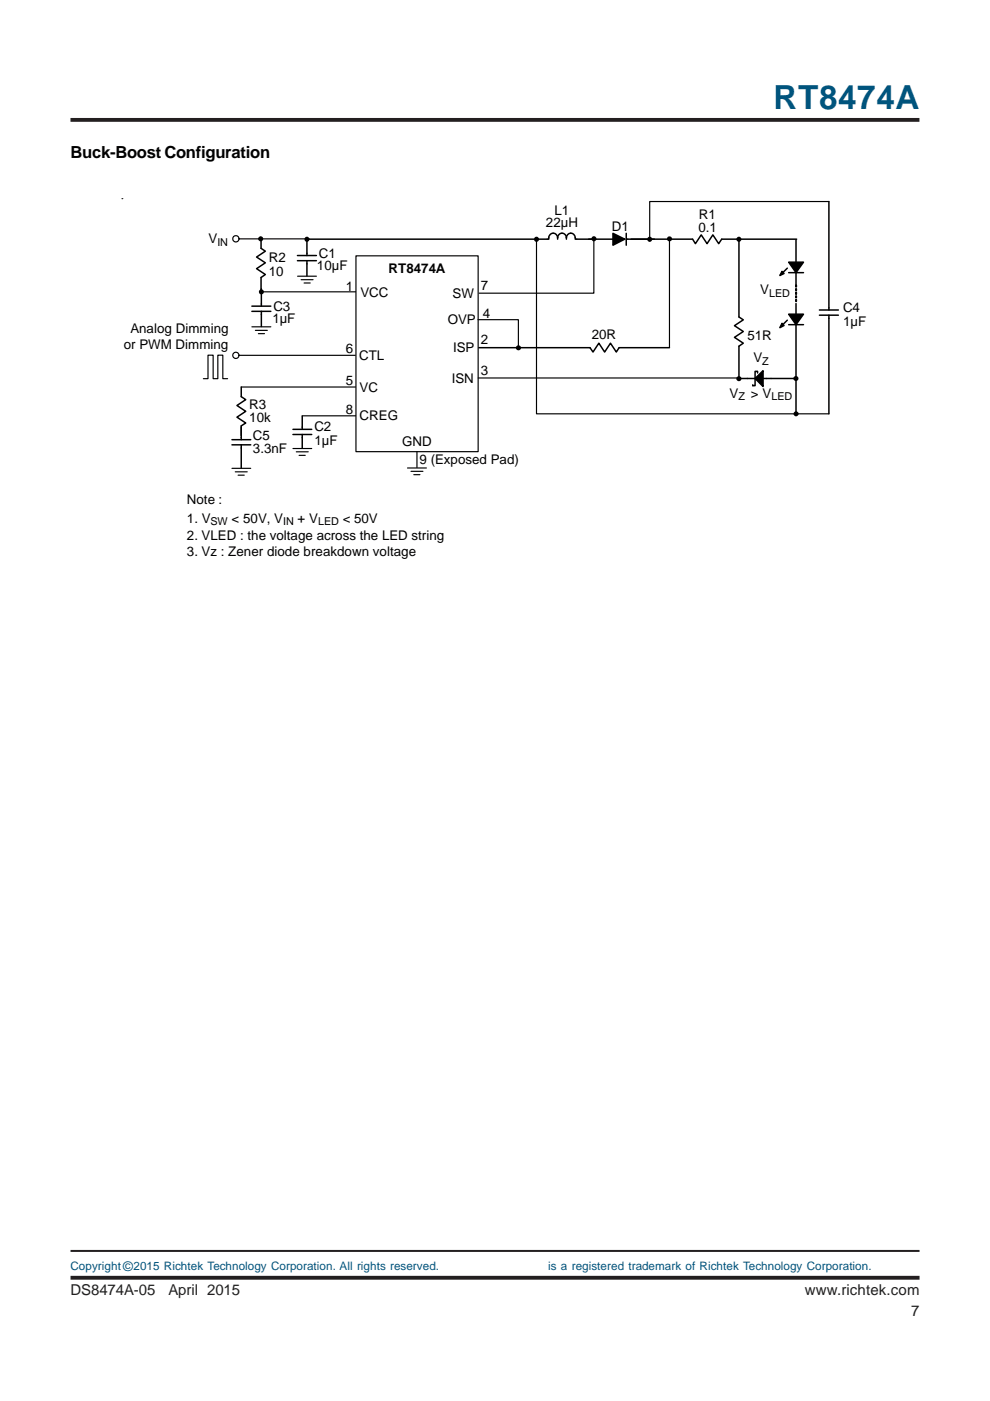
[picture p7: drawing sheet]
<svg xmlns="http://www.w3.org/2000/svg" width="210mm" height="297mm" viewBox="0 0 210 297" stroke-linecap="round" stroke-linejoin="round" font-family="sans-serif">
<path d="M14.9 25.4h180M15 270.9h180" fill="none" stroke="#231f20" stroke-width=".81" stroke-linecap="butt"/>
<path d="M15 265.2h180" fill="none" stroke="#231f20" stroke-width=".42"/>
<g fill="none" stroke="#000" stroke-width=".25">
<path d="M50.7 50.6h14.8M63.1 58.6h4M63.8 59.3h2.6M75.5 54.2h25.9v41.6h-25.9zM113.7 50.7v37h62M125.9 50.6v11.6h-24.3M141.9 50.6v23M175.7 42.7h-37.9v8M50.7 75.3h24.6M53.4 69.3h4M54.1 70h2.6M54.8 70.7h1.3"/>
<path d="M55.4 61.9h20M64.5 60h1.3M101.3 67.8h8.6v5.9M43.1 80.3h1v-5h1.1v5h1v-5h1v5h1.1M49.2 99.3h4M51.1 82.1h24.3M62.1 95.1h4M62.8 95.8h2.6M63.4 96.5h1.3M64.1 88.2h11.3M86.4 99.2h4M87.1 99.9h2.6"/>
<path d="M88.4 95.8v3.3M101.4 80.1h55.3M49.9 100h2.5M50.5 100.7h1.3M87.7 100.6h1.3"/>
<circle cx="50" cy="50.6" r=".68"/>
<circle cx="50" cy="75.3" r=".67"/>
</g>
<g fill="none" stroke="#000" stroke-width=".21">
<path d="M25.8 42.1h.1M55.3 50.6v.4M65.1 50.7v.4M113.7 50.7v.4M125.9 50.6v.4M137.8 50.7v.4M141.9 50.6v.4M156.7 50.7v.4M55.4 61.9v.4M109.9 73.7v.4M156.7 80.3v.4M168.7 80.2v.4"/>
<path d="M168.8 87.7v.4"/>
</g>
<g fill="#000">
<path d="M130 49.5l2.5 1.2-2.5 1.3zM165.8 57.5l.4 .5-.8 .4zM167.2 55.6h3.2l-1.6 2.2zM165.8 68.6l.4 .4-.8 .5zM167.2 66.6h3.2l-1.6 2.2zM160.1 80.2l1.7-1.6v3.4z"/>
<circle cx="55.3" cy="50.6" r=".54"/>
<circle cx="65.1" cy="50.7" r=".54"/>
<circle cx="113.8" cy="50.7" r=".54"/>
<circle cx="125.9" cy="50.6" r=".54"/>
<circle cx="137.7" cy="50.7" r=".54"/>
<circle cx="141.9" cy="50.6" r=".54"/>
<circle cx="156.7" cy="50.7" r=".54"/>
<circle cx="55.4" cy="61.9" r=".54"/>
<circle cx="109.9" cy="73.7" r=".54"/>
<circle cx="156.7" cy="80.3" r=".54"/>
<circle cx="168.8" cy="80.2" r=".54"/>
<circle cx="168.8" cy="87.7" r=".54"/>
</g>
<g fill="none" stroke="#000" stroke-width=".32">
<path d="M55.4 50.6v2.1l.9 .6-1.9 1.2 1.9 1.2-1.9 1.3 1.9 1.2-.9 .6v2.9M63.1 55.3h4M63.1 54.2h4M65.1 50.5v3.7M65.1 55.3v3.2M118.2 50.4a.93 .93 0 0 1 1-1 .93 .93 0 0 1 .9 1M118.2 50.4a.96 .96 0 0 0-1.1-.9 .96 .96 0 0 0-.7 1.2h-51.5M118.2 50.4v.3M120.1 50.4a.96 .96 0 0 1 1.1-.9 .96 .96 0 0 1 .8 1.2h8M120.1 50.4v.3M130 49.5l2.5 1.2-2.5 1.3zM132.8 50.7h14l.6 1 1.3-1.9 1.2 1.9 1.2-1.9 1.3 1.9 .6-1h15.9"/>
<path d="M132.8 49.5v2.5M156.7 50.7v16.5l.9 .6-1.9 1.2 1.9 1.3-1.9 1.2 1.9 1.3-.9 .6v6.9M165.8 57.5l.4 .5-.8 .4zM166.9 56.9l-1.3 1.3M167.2 57.8h3.2M167.2 55.6h3.2l-1.6 2.2zM168.8 50.8v4.8M168.8 57.8v2.7M175.7 42.7v23M53.4 66h4M53.4 64.9h4M55.4 61.2v3.7"/>
<path d="M55.4 66v3.2M101.5 73.7h23.6l.6 .9 1.3-1.8 1.2 1.8 1.2-1.8 1.3 1.8 .6-.9h10.6M160.6 79.1v-.4h-.5v1.5M165.8 68.6l.4 .4-.8 .5zM166.9 67.9l-1.3 1.3M167.2 68.8h3.2M167.2 66.6h3.2l-1.6 2.2zM168.8 64.4v2.2M168.8 68.8v18.9M173.7 66.8h4.1M173.7 65.7h4.1M175.7 66.8v20.9"/>
<path d="M49.2 94.3h4M49.2 93.2h4M51.1 82.1v2l1 .6-1.9 1.3 1.9 1.2-1.9 1.2 1.9 1.3-1 .6v2.9M51.1 94.3v4.9M62.1 92.1h4M62.1 91h4M64.1 88.2v2.8M64.1 92.1v2.9M156.7 80.2h3.4M160.1 80.2l1.7-1.6v3.4zM160.1 80.2v1.6h-.5v-.2M161.8 80.2h6.9"/>
</g>
<path d="M168.7 60.4l.2 .1-.1 .4zM168.7 61.2l.2 .1-.1 .4zM168.7 61.9l.2 .2-.1 .3zM168.7 62.7l.2 .1-.1 .4zM168.7 63.5l.2 .1-.1 .4z" fill="#000" stroke="#000" stroke-width=".21"/>
<text font-size="7.1" fill="#00547d" x="164" y="23.2">RT8474A</text>
<text font-size="3.5" x="14.9" y="33.5">Buck-Boost Configuration</text>
<g font-size="3.2" fill="#231f20">
<text x="14.9" y="274.5">DS8474A-05</text>
<text x="35.7" y="274.5">April 2015</text>
<text x="170.6" y="274.5">www.richtek.com</text>
<text x="193.2" y="279">7</text>
</g>
<g font-size="2.8">
<text x="117.6" y="45.5">L1</text>
<text x="148.1" y="46.4">R1</text>
<text x="44.2" y="51.6">V</text>
<text x="115.8" y="48.2">22µH</text>
<text x="129.7" y="49">D1</text>
<text x="148.1" y="49.2">0.1</text>
<text x="57" y="55.5">R2</text>
<text x="57" y="58.5">10</text>
<text x="67.2" y="57.3">10µF</text>
<text x="67.6" y="54.7">C1</text>
<text x="82.4" y="57.9">RT8474A</text>
<text x="73.4" y="61.7">1</text>
<text x="76.4" y="63">VCC</text>
<text x="95.9" y="63.2">SW</text>
<text x="102" y="61.5">7</text>
<text x="161.2" y="62.4">V</text>
<text x="27.6" y="70.5">Analog Dimming</text>
<text x="57.7" y="68.5">1µF</text>
<text x="58" y="66">C3</text>
<text x="94.9" y="68.7">OVP</text>
<text x="102.4" y="67.4">4</text>
<text x="125.5" y="71.8">20R</text>
<text x="158.5" y="72">51R</text>
<text x="178.7" y="66.2">C4</text>
<text x="178.7" y="69.1">1µF</text>
<text x="26.2" y="73.9">or PWM Dimming</text>
<text x="73.4" y="74.9">6</text>
<text x="76.1" y="76.2">CTL</text>
<text x="96.1" y="74.6">ISP</text>
<text x="102" y="72.9">2</text>
<text x="159.7" y="76.8">V</text>
<text x="73.4" y="81.6">5</text>
<text x="76.2" y="83">VC</text>
<text x="95.8" y="81.1">ISN</text>
<text x="102" y="79.5">3</text>
<text x="52.8" y="86.8">R3</text>
<text x="52.8" y="89.5">10k</text>
<text x="73.4" y="87.8">8</text>
<text x="76.2" y="88.9">CREG</text>
<text x="154.7" y="84.4">V</text>
<text x="159.2" y="84.4">&gt; V</text>
<text x="53.6" y="93.3">C5</text>
<text x="53.6" y="96">3.3nF</text>
<text x="66.7" y="91.3">C2</text>
<text x="66.7" y="94.3">1µF</text>
<text x="85.3" y="94.6">GND</text>
<text x="89" y="98.4">9 (Exposed Pad)</text>
<text x="39.6" y="106.9">Note :</text>
<text x="39.6" y="110.9">1. V</text>
<text x="49.1" y="110.9">&lt; 50V, V</text>
<text x="63.1" y="110.9">+ V</text>
<text x="72.7" y="110.9">&lt; 50V</text>
<text x="39.6" y="114.5">2. VLED : the voltage across the LED string</text>
<text x="39.6" y="117.9">3. Vz : Zener diode breakdown voltage</text>
</g>
<text font-size="2.8" fill="#00547d" x="26.1" y="269.5">©</text>
<g font-size="2.5" fill="#00547d">
<text x="14.9" y="269.3">Copyright</text>
<text x="28.3" y="269.3">2015 Richtek Technology Corporation. All rights reserved.</text>
<text x="116.2" y="269.3">is a registered trademark of Richtek Technology Corporation.</text>
</g>
<g font-size="2.3">
<text x="46.1" y="52.1">IN</text>
<text x="163.1" y="62.9">LED</text>
<text x="161.6" y="77.3">Z</text>
<text x="156.6" y="84.9">Z</text>
<text x="163.6" y="84.9">LED</text>
<text x="44.6" y="111.4">SW</text>
<text x="60" y="111.4">IN</text>
<text x="67.4" y="111.4">LED</text>
</g>
</svg>
